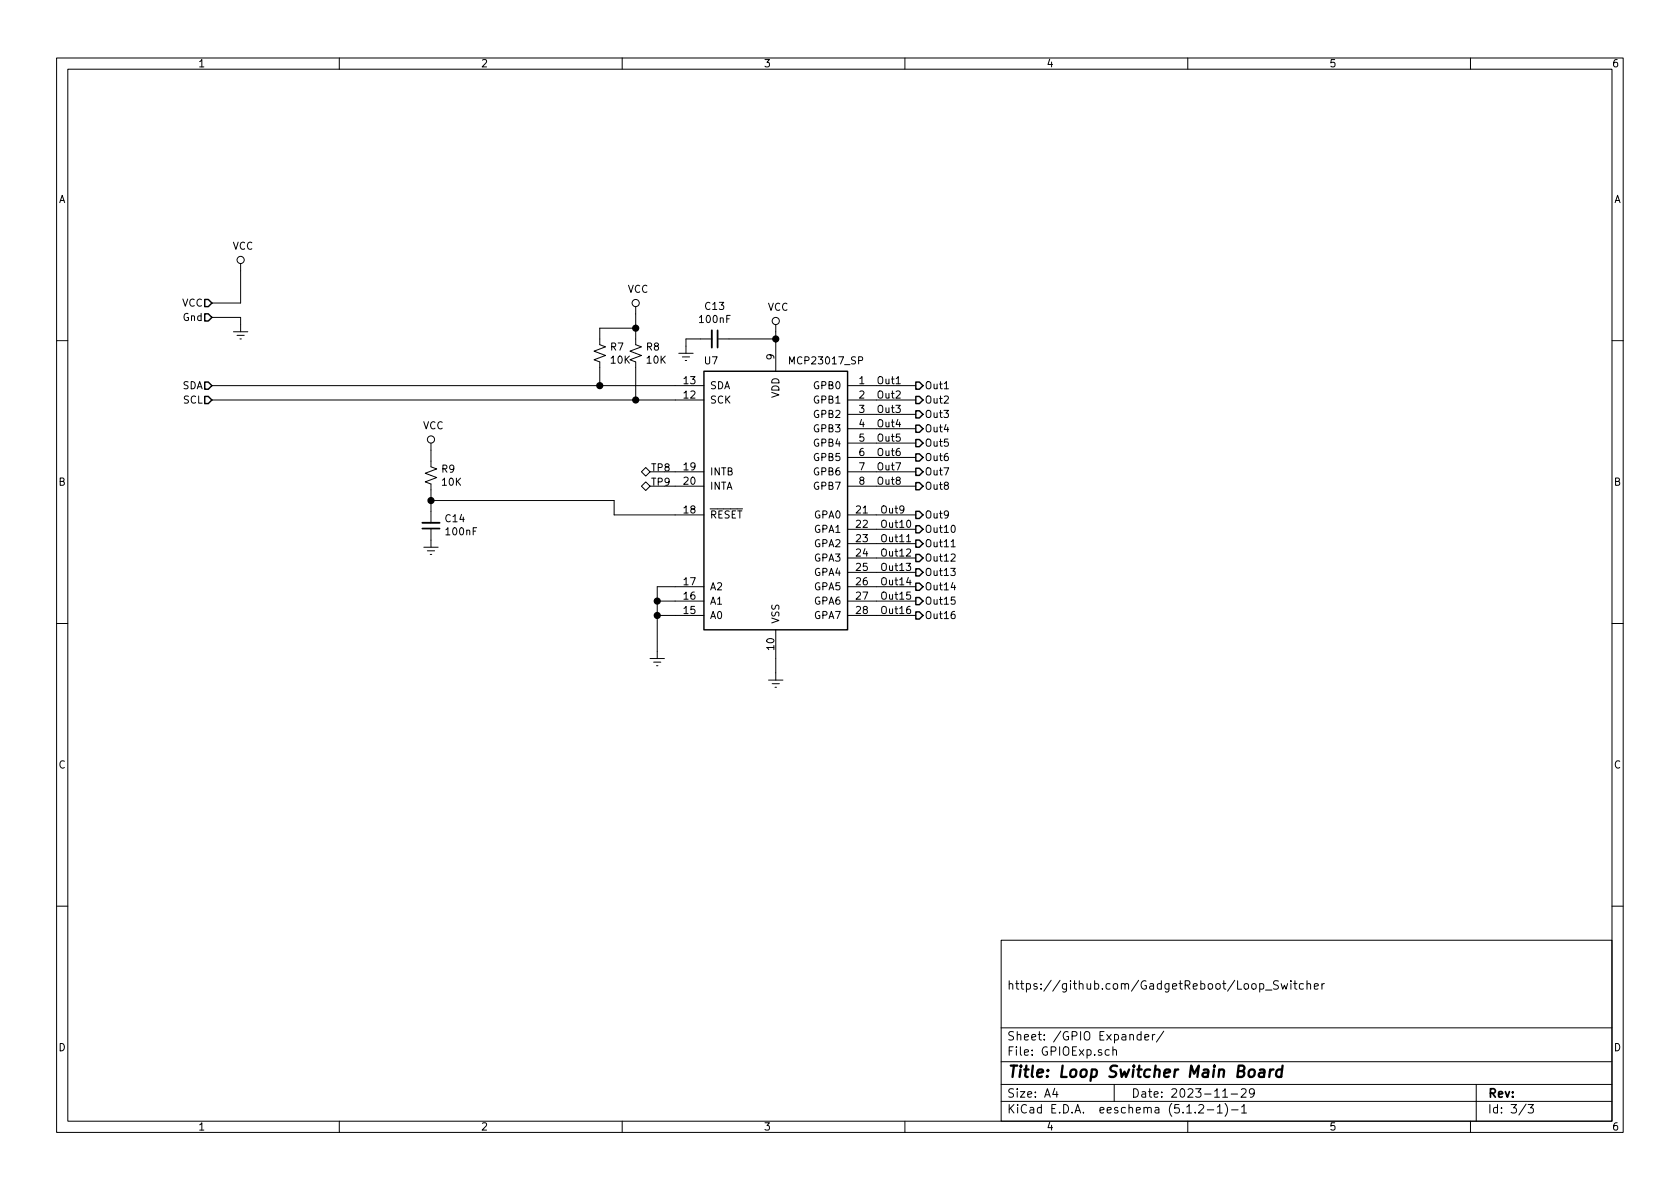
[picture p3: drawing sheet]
EESchema Schematic File Version 4
LIBS:GR_Loop_Switcher-cache
EELAYER 29 0
EELAYER END
$Descr A4 11693 8268
encoding utf-8
Sheet 3 3
Title "Loop Switcher Main Board"
Date "2023-11-29"
Rev ""
Comp ""
Comment1 ""
Comment2 "https://github.com/GadgetReboot/Loop_Switcher"
Comment3 ""
Comment4 ""
$EndDescr
$Comp
L Interface_Expansion:MCP23017_SP U?
U 1 1
P 5400 3475
AR Path="/625E28B0" Ref="U?"  Part="1" 
AR Path="/620F645F/625E28B0" Ref="U?"  Part="1" 
AR Path="/6258F4DD/625E28B0" Ref="U7"  Part="1" 
AR Path="/62660C03/625E28B0" Ref="U?"  Part="1" 
AR Path="/6266783E/625E28B0" Ref="U?"  Part="1" 
AR Path="/6266789E/625E28B0" Ref="U?"  Part="1" 
F 0 "U7" H 4950 4450 50  0000 C CNN
F 1 "MCP23017_SP" H 5750 4450 50  0000 C CNN
F 2 "Package_DIP:DIP-28_W7.62mm" H 5600 2475 50  0001 L CNN
F 3 "http://ww1.microchip.com/downloads/en/DeviceDoc/20001952C.pdf" H 5600 2375 50  0001 L CNN
	1    5400 3475
	1    0    0    -1  
$EndComp
$Comp
L power:VCC #PWR?
U 1 1
P 5400 2300
AR Path="/620F645F/625E28B6" Ref="#PWR?"  Part="1" 
AR Path="/625E28B6" Ref="#PWR?"  Part="1" 
AR Path="/6258F4DD/625E28B6" Ref="#PWR084"  Part="1" 
AR Path="/62660C03/625E28B6" Ref="#PWR?"  Part="1" 
AR Path="/6266783E/625E28B6" Ref="#PWR?"  Part="1" 
AR Path="/6266789E/625E28B6" Ref="#PWR?"  Part="1" 
F 0 "#PWR084" H 5400 2150 50  0001 C CNN
F 1 "VCC" H 5417 2473 50  0000 C CNN
F 2 "" H 5400 2300 50  0001 C CNN
F 3 "" H 5400 2300 50  0001 C CNN
	1    5400 2300
	1    0    0    -1  
$EndComp
Wire Wire Line
	5400 2375 5400 2350
$Comp
L power:GNDREF #PWR?
U 1 1
P 5400 4675
AR Path="/625E28BD" Ref="#PWR?"  Part="1" 
AR Path="/62037087/625E28BD" Ref="#PWR?"  Part="1" 
AR Path="/620C1FB7/625E28BD" Ref="#PWR?"  Part="1" 
AR Path="/620CB6A8/625E28BD" Ref="#PWR?"  Part="1" 
AR Path="/620CF00E/625E28BD" Ref="#PWR?"  Part="1" 
AR Path="/620F645F/625E28BD" Ref="#PWR?"  Part="1" 
AR Path="/6258F4DD/625E28BD" Ref="#PWR089"  Part="1" 
AR Path="/62660C03/625E28BD" Ref="#PWR?"  Part="1" 
AR Path="/6266783E/625E28BD" Ref="#PWR?"  Part="1" 
AR Path="/6266789E/625E28BD" Ref="#PWR?"  Part="1" 
F 0 "#PWR089" H 5400 4425 50  0001 C CNN
F 1 "GNDREF" H 5405 4502 50  0001 C CNN
F 2 "" H 5400 4675 50  0001 C CNN
F 3 "" H 5400 4675 50  0001 C CNN
	1    5400 4675
	-1   0    0    -1  
$EndComp
Wire Wire Line
	5400 4675 5400 4575
$Comp
L Device:C_Small C?
U 1 1
P 4975 2350
AR Path="/620F645F/625E28C4" Ref="C?"  Part="1" 
AR Path="/625E28C4" Ref="C?"  Part="1" 
AR Path="/6258F4DD/625E28C4" Ref="C13"  Part="1" 
AR Path="/62660C03/625E28C4" Ref="C?"  Part="1" 
AR Path="/6266783E/625E28C4" Ref="C?"  Part="1" 
AR Path="/6266789E/625E28C4" Ref="C?"  Part="1" 
F 0 "C13" V 4746 2350 50  0000 C CNN
F 1 "100nF" V 4837 2350 50  0000 C CNN
F 2 "Capacitor_THT:C_Disc_D3.8mm_W2.6mm_P2.50mm" H 4975 2350 50  0001 C CNN
F 3 "~" H 4975 2350 50  0001 C CNN
	1    4975 2350
	0    1    1    0   
$EndComp
$Comp
L power:GNDREF #PWR?
U 1 1
P 4775 2400
AR Path="/625E28CA" Ref="#PWR?"  Part="1" 
AR Path="/62037087/625E28CA" Ref="#PWR?"  Part="1" 
AR Path="/620C1FB7/625E28CA" Ref="#PWR?"  Part="1" 
AR Path="/620CB6A8/625E28CA" Ref="#PWR?"  Part="1" 
AR Path="/620CF00E/625E28CA" Ref="#PWR?"  Part="1" 
AR Path="/620F645F/625E28CA" Ref="#PWR?"  Part="1" 
AR Path="/6258F4DD/625E28CA" Ref="#PWR085"  Part="1" 
AR Path="/62660C03/625E28CA" Ref="#PWR?"  Part="1" 
AR Path="/6266783E/625E28CA" Ref="#PWR?"  Part="1" 
AR Path="/6266789E/625E28CA" Ref="#PWR?"  Part="1" 
F 0 "#PWR085" H 4775 2150 50  0001 C CNN
F 1 "GNDREF" H 4780 2227 50  0001 C CNN
F 2 "" H 4775 2400 50  0001 C CNN
F 3 "" H 4775 2400 50  0001 C CNN
	1    4775 2400
	-1   0    0    -1  
$EndComp
Wire Wire Line
	4875 2350 4775 2350
Wire Wire Line
	4775 2350 4775 2400
Wire Wire Line
	5075 2350 5400 2350
Connection ~ 5400 2350
Wire Wire Line
	5400 2350 5400 2300
$Comp
L Connector:TestPoint_Alt TP?
U 1 1
P 4625 3275
AR Path="/620F645F/625E28D5" Ref="TP?"  Part="1" 
AR Path="/625E28D5" Ref="TP?"  Part="1" 
AR Path="/6258F4DD/625E28D5" Ref="TP8"  Part="1" 
AR Path="/62660C03/625E28D5" Ref="TP?"  Part="1" 
AR Path="/6266783E/625E28D5" Ref="TP?"  Part="1" 
AR Path="/6266789E/625E28D5" Ref="TP?"  Part="1" 
F 0 "TP8" V 4650 3300 50  0000 C CNN
F 1 "TestPoint_Alt" V 4729 3347 50  0001 C CNN
F 2 "TestPoint:TestPoint_THTPad_D2.0mm_Drill1.0mm" H 4825 3275 50  0001 C CNN
F 3 "~" H 4825 3275 50  0001 C CNN
	1    4625 3275
	0    -1   -1   0   
$EndComp
Wire Wire Line
	4625 3275 4700 3275
$Comp
L Connector:TestPoint_Alt TP?
U 1 1
P 4625 3375
AR Path="/620F645F/625E28DC" Ref="TP?"  Part="1" 
AR Path="/625E28DC" Ref="TP?"  Part="1" 
AR Path="/6258F4DD/625E28DC" Ref="TP9"  Part="1" 
AR Path="/62660C03/625E28DC" Ref="TP?"  Part="1" 
AR Path="/6266783E/625E28DC" Ref="TP?"  Part="1" 
AR Path="/6266789E/625E28DC" Ref="TP?"  Part="1" 
F 0 "TP9" V 4650 3400 50  0000 C CNN
F 1 "TestPoint_Alt" V 4729 3447 50  0001 C CNN
F 2 "TestPoint:TestPoint_THTPad_D2.0mm_Drill1.0mm" H 4825 3375 50  0001 C CNN
F 3 "~" H 4825 3375 50  0001 C CNN
	1    4625 3375
	0    -1   -1   0   
$EndComp
Wire Wire Line
	4625 3375 4700 3375
$Comp
L Device:C_Small C?
U 1 1
P 3000 3650
AR Path="/620F645F/625E28E3" Ref="C?"  Part="1" 
AR Path="/625E28E3" Ref="C?"  Part="1" 
AR Path="/6258F4DD/625E28E3" Ref="C14"  Part="1" 
AR Path="/62660C03/625E28E3" Ref="C?"  Part="1" 
AR Path="/6266783E/625E28E3" Ref="C?"  Part="1" 
AR Path="/6266789E/625E28E3" Ref="C?"  Part="1" 
F 0 "C14" H 2908 3604 50  0000 R CNN
F 1 "100nF" H 2908 3695 50  0000 R CNN
F 2 "Capacitor_THT:C_Disc_D3.8mm_W2.6mm_P2.50mm" H 3000 3650 50  0001 C CNN
F 3 "~" H 3000 3650 50  0001 C CNN
	1    3000 3650
	-1   0    0    1   
$EndComp
$Comp
L power:GNDREF #PWR?
U 1 1
P 3000 3750
AR Path="/625E28E9" Ref="#PWR?"  Part="1" 
AR Path="/62037087/625E28E9" Ref="#PWR?"  Part="1" 
AR Path="/620C1FB7/625E28E9" Ref="#PWR?"  Part="1" 
AR Path="/620CB6A8/625E28E9" Ref="#PWR?"  Part="1" 
AR Path="/620CF00E/625E28E9" Ref="#PWR?"  Part="1" 
AR Path="/620F645F/625E28E9" Ref="#PWR?"  Part="1" 
AR Path="/6258F4DD/625E28E9" Ref="#PWR087"  Part="1" 
AR Path="/62660C03/625E28E9" Ref="#PWR?"  Part="1" 
AR Path="/6266783E/625E28E9" Ref="#PWR?"  Part="1" 
AR Path="/6266789E/625E28E9" Ref="#PWR?"  Part="1" 
F 0 "#PWR087" H 3000 3500 50  0001 C CNN
F 1 "GNDREF" H 3005 3577 50  0001 C CNN
F 2 "" H 3000 3750 50  0001 C CNN
F 3 "" H 3000 3750 50  0001 C CNN
	1    3000 3750
	-1   0    0    -1  
$EndComp
Wire Wire Line
	4275 3575 4700 3575
$Comp
L Device:R_Small_US R?
U 1 1
P 3000 3300
AR Path="/620F645F/625E28F0" Ref="R?"  Part="1" 
AR Path="/625E28F0" Ref="R?"  Part="1" 
AR Path="/6258F4DD/625E28F0" Ref="R9"  Part="1" 
AR Path="/62660C03/625E28F0" Ref="R?"  Part="1" 
AR Path="/6266783E/625E28F0" Ref="R?"  Part="1" 
AR Path="/6266789E/625E28F0" Ref="R?"  Part="1" 
F 0 "R9" H 3068 3346 50  0000 L CNN
F 1 "10K" H 3068 3255 50  0000 L CNN
F 2 "Resistor_THT:R_Axial_DIN0207_L6.3mm_D2.5mm_P10.16mm_Horizontal" H 3000 3300 50  0001 C CNN
F 3 "~" H 3000 3300 50  0001 C CNN
	1    3000 3300
	1    0    0    -1  
$EndComp
Wire Wire Line
	3000 3200 3000 3125
$Comp
L power:VCC #PWR?
U 1 1
P 3000 3125
AR Path="/620F645F/625E2912" Ref="#PWR?"  Part="1" 
AR Path="/625E2912" Ref="#PWR?"  Part="1" 
AR Path="/6258F4DD/625E2912" Ref="#PWR086"  Part="1" 
AR Path="/62660C03/625E2912" Ref="#PWR?"  Part="1" 
AR Path="/6266783E/625E2912" Ref="#PWR?"  Part="1" 
AR Path="/6266789E/625E2912" Ref="#PWR?"  Part="1" 
F 0 "#PWR086" H 3000 2975 50  0001 C CNN
F 1 "VCC" H 3017 3298 50  0000 C CNN
F 2 "" H 3000 3125 50  0001 C CNN
F 3 "" H 3000 3125 50  0001 C CNN
	1    3000 3125
	1    0    0    -1  
$EndComp
Wire Wire Line
	3000 3400 3000 3475
Wire Wire Line
	4275 3575 4275 3475
Wire Wire Line
	4275 3475 3000 3475
Connection ~ 3000 3475
Wire Wire Line
	3000 3475 3000 3550
$Comp
L power:GNDREF #PWR?
U 1 1
P 4575 4525
AR Path="/625E294A" Ref="#PWR?"  Part="1" 
AR Path="/620F645F/625E294A" Ref="#PWR?"  Part="1" 
AR Path="/6258F4DD/625E294A" Ref="#PWR088"  Part="1" 
AR Path="/62660C03/625E294A" Ref="#PWR?"  Part="1" 
AR Path="/6266783E/625E294A" Ref="#PWR?"  Part="1" 
AR Path="/6266789E/625E294A" Ref="#PWR?"  Part="1" 
F 0 "#PWR088" H 4575 4275 50  0001 C CNN
F 1 "GNDREF" H 4580 4352 50  0001 C CNN
F 2 "" H 4575 4525 50  0001 C CNN
F 3 "" H 4575 4525 50  0001 C CNN
	1    4575 4525
	-1   0    0    -1  
$EndComp
Wire Wire Line
	4700 2775 4425 2775
Wire Wire Line
	6100 2675 6375 2675
Text Label 6100 2675 0    50   ~ 0
Out1
Text Label 6100 2775 0    50   ~ 0
Out2
Text Label 6100 2875 0    50   ~ 0
Out3
Text Label 6100 2975 0    50   ~ 0
Out4
Text Label 6100 3075 0    50   ~ 0
Out5
Text Label 6100 3175 0    50   ~ 0
Out6
Text Label 6100 3275 0    50   ~ 0
Out7
Text Label 6100 3375 0    50   ~ 0
Out8
Text Label 6125 3575 0    50   ~ 0
Out9
Text Label 6125 3675 0    50   ~ 0
Out10
Text Label 6125 3775 0    50   ~ 0
Out11
Text Label 6125 3875 0    50   ~ 0
Out12
Text Label 6125 3975 0    50   ~ 0
Out13
Text Label 6125 4075 0    50   ~ 0
Out14
Text Label 6125 4175 0    50   ~ 0
Out15
Text Label 6125 4275 0    50   ~ 0
Out16
Wire Wire Line
	6100 3375 6375 3375
Wire Wire Line
	6100 3275 6375 3275
Wire Wire Line
	6100 3175 6375 3175
Wire Wire Line
	6100 3075 6375 3075
Wire Wire Line
	6100 2975 6375 2975
Wire Wire Line
	6100 2875 6375 2875
Wire Wire Line
	6100 2775 6375 2775
Wire Wire Line
	6100 3975 6375 3975
Wire Wire Line
	6100 4075 6375 4075
Wire Wire Line
	6100 4175 6375 4175
Wire Wire Line
	6100 4275 6375 4275
Text HLabel 1475 2675 0    50   Input ~ 0
SDA
Text HLabel 1475 2775 0    50   Input ~ 0
SCL
Text HLabel 1475 2100 0    50   Input ~ 0
VCC
$Comp
L power:VCC #PWR?
U 1 1
P 1675 1875
AR Path="/620F645F/625E6BED" Ref="#PWR?"  Part="1" 
AR Path="/625E6BED" Ref="#PWR?"  Part="1" 
AR Path="/6258F4DD/625E6BED" Ref="#PWR081"  Part="1" 
AR Path="/62660C03/625E6BED" Ref="#PWR?"  Part="1" 
AR Path="/6266783E/625E6BED" Ref="#PWR?"  Part="1" 
AR Path="/6266789E/625E6BED" Ref="#PWR?"  Part="1" 
F 0 "#PWR081" H 1675 1725 50  0001 C CNN
F 1 "VCC" H 1692 2048 50  0000 C CNN
F 2 "" H 1675 1875 50  0001 C CNN
F 3 "" H 1675 1875 50  0001 C CNN
	1    1675 1875
	1    0    0    -1  
$EndComp
Wire Wire Line
	1675 1875 1675 2100
Wire Wire Line
	1675 2100 1475 2100
Text HLabel 1475 2200 0    50   Input ~ 0
Gnd
Wire Wire Line
	1475 2200 1675 2200
$Comp
L power:GNDREF #PWR?
U 1 1
P 1675 2250
AR Path="/6260CF4A" Ref="#PWR?"  Part="1" 
AR Path="/62037087/6260CF4A" Ref="#PWR?"  Part="1" 
AR Path="/620C1FB7/6260CF4A" Ref="#PWR?"  Part="1" 
AR Path="/620CB6A8/6260CF4A" Ref="#PWR?"  Part="1" 
AR Path="/620CF00E/6260CF4A" Ref="#PWR?"  Part="1" 
AR Path="/620F645F/6260CF4A" Ref="#PWR?"  Part="1" 
AR Path="/6258F4DD/6260CF4A" Ref="#PWR083"  Part="1" 
AR Path="/62660C03/6260CF4A" Ref="#PWR?"  Part="1" 
AR Path="/6266783E/6260CF4A" Ref="#PWR?"  Part="1" 
AR Path="/6266789E/6260CF4A" Ref="#PWR?"  Part="1" 
F 0 "#PWR083" H 1675 2000 50  0001 C CNN
F 1 "GNDREF" H 1680 2077 50  0001 C CNN
F 2 "" H 1675 2250 50  0001 C CNN
F 3 "" H 1675 2250 50  0001 C CNN
	1    1675 2250
	-1   0    0    -1  
$EndComp
Wire Wire Line
	1675 2250 1675 2200
Text HLabel 6375 2675 2    50   Output ~ 0
Out1
Text HLabel 6375 2775 2    50   Output ~ 0
Out2
Text HLabel 6375 2875 2    50   Output ~ 0
Out3
Text HLabel 6375 2975 2    50   Output ~ 0
Out4
Text HLabel 6375 3075 2    50   Output ~ 0
Out5
Text HLabel 6375 3175 2    50   Output ~ 0
Out6
Text HLabel 6375 3275 2    50   Output ~ 0
Out7
Text HLabel 6375 3375 2    50   Output ~ 0
Out8
Text HLabel 6375 3975 2    50   Output ~ 0
Out13
Text HLabel 6375 4075 2    50   Output ~ 0
Out14
Text HLabel 6375 4175 2    50   Output ~ 0
Out15
Text HLabel 6375 4275 2    50   Output ~ 0
Out16
$Comp
L Device:R_Small_US R?
U 1 1
P 4175 2450
AR Path="/620F645F/64BF4AA1" Ref="R?"  Part="1" 
AR Path="/64BF4AA1" Ref="R?"  Part="1" 
AR Path="/6258F4DD/64BF4AA1" Ref="R7"  Part="1" 
F 0 "R7" H 4243 2496 50  0000 L CNN
F 1 "10K" H 4243 2405 50  0000 L CNN
F 2 "Resistor_THT:R_Axial_DIN0207_L6.3mm_D2.5mm_P10.16mm_Horizontal" H 4175 2450 50  0001 C CNN
F 3 "~" H 4175 2450 50  0001 C CNN
	1    4175 2450
	1    0    0    -1  
$EndComp
Wire Wire Line
	4175 2350 4175 2275
$Comp
L Device:R_Small_US R?
U 1 1
P 4425 2450
AR Path="/620F645F/64BF4AAC" Ref="R?"  Part="1" 
AR Path="/64BF4AAC" Ref="R?"  Part="1" 
AR Path="/6258F4DD/64BF4AAC" Ref="R8"  Part="1" 
F 0 "R8" H 4493 2496 50  0000 L CNN
F 1 "10K" H 4493 2405 50  0000 L CNN
F 2 "Resistor_THT:R_Axial_DIN0207_L6.3mm_D2.5mm_P10.16mm_Horizontal" H 4425 2450 50  0001 C CNN
F 3 "~" H 4425 2450 50  0001 C CNN
	1    4425 2450
	1    0    0    -1  
$EndComp
Wire Wire Line
	4425 2350 4425 2275
$Comp
L power:VCC #PWR?
U 1 1
P 4425 2175
AR Path="/620F645F/64BF4AB3" Ref="#PWR?"  Part="1" 
AR Path="/64BF4AB3" Ref="#PWR?"  Part="1" 
AR Path="/6258F4DD/64BF4AB3" Ref="#PWR082"  Part="1" 
F 0 "#PWR082" H 4425 2025 50  0001 C CNN
F 1 "VCC" H 4442 2348 50  0000 C CNN
F 2 "" H 4425 2175 50  0001 C CNN
F 3 "" H 4425 2175 50  0001 C CNN
	1    4425 2175
	1    0    0    -1  
$EndComp
Wire Wire Line
	4175 2275 4425 2275
Wire Wire Line
	4425 2275 4425 2175
Connection ~ 4425 2275
Connection ~ 4425 2775
Text HLabel 6375 3875 2    50   Output ~ 0
Out12
Text HLabel 6375 3775 2    50   Output ~ 0
Out11
Text HLabel 6375 3675 2    50   Output ~ 0
Out10
Text HLabel 6375 3575 2    50   Output ~ 0
Out9
Wire Wire Line
	6100 3875 6375 3875
Wire Wire Line
	6100 3775 6375 3775
Wire Wire Line
	6100 3675 6375 3675
Wire Wire Line
	6100 3575 6375 3575
Wire Wire Line
	1475 2775 4425 2775
Wire Wire Line
	1475 2675 4175 2675
Wire Wire Line
	4425 2550 4425 2775
Wire Wire Line
	4175 2550 4175 2675
Connection ~ 4175 2675
Wire Wire Line
	4175 2675 4700 2675
Wire Wire Line
	4700 4275 4575 4275
Wire Wire Line
	4575 4275 4575 4525
Wire Wire Line
	4700 4175 4575 4175
Wire Wire Line
	4575 4175 4575 4275
Connection ~ 4575 4275
Wire Wire Line
	4700 4075 4575 4075
Wire Wire Line
	4575 4075 4575 4175
Connection ~ 4575 4175
$EndSCHEMATC
